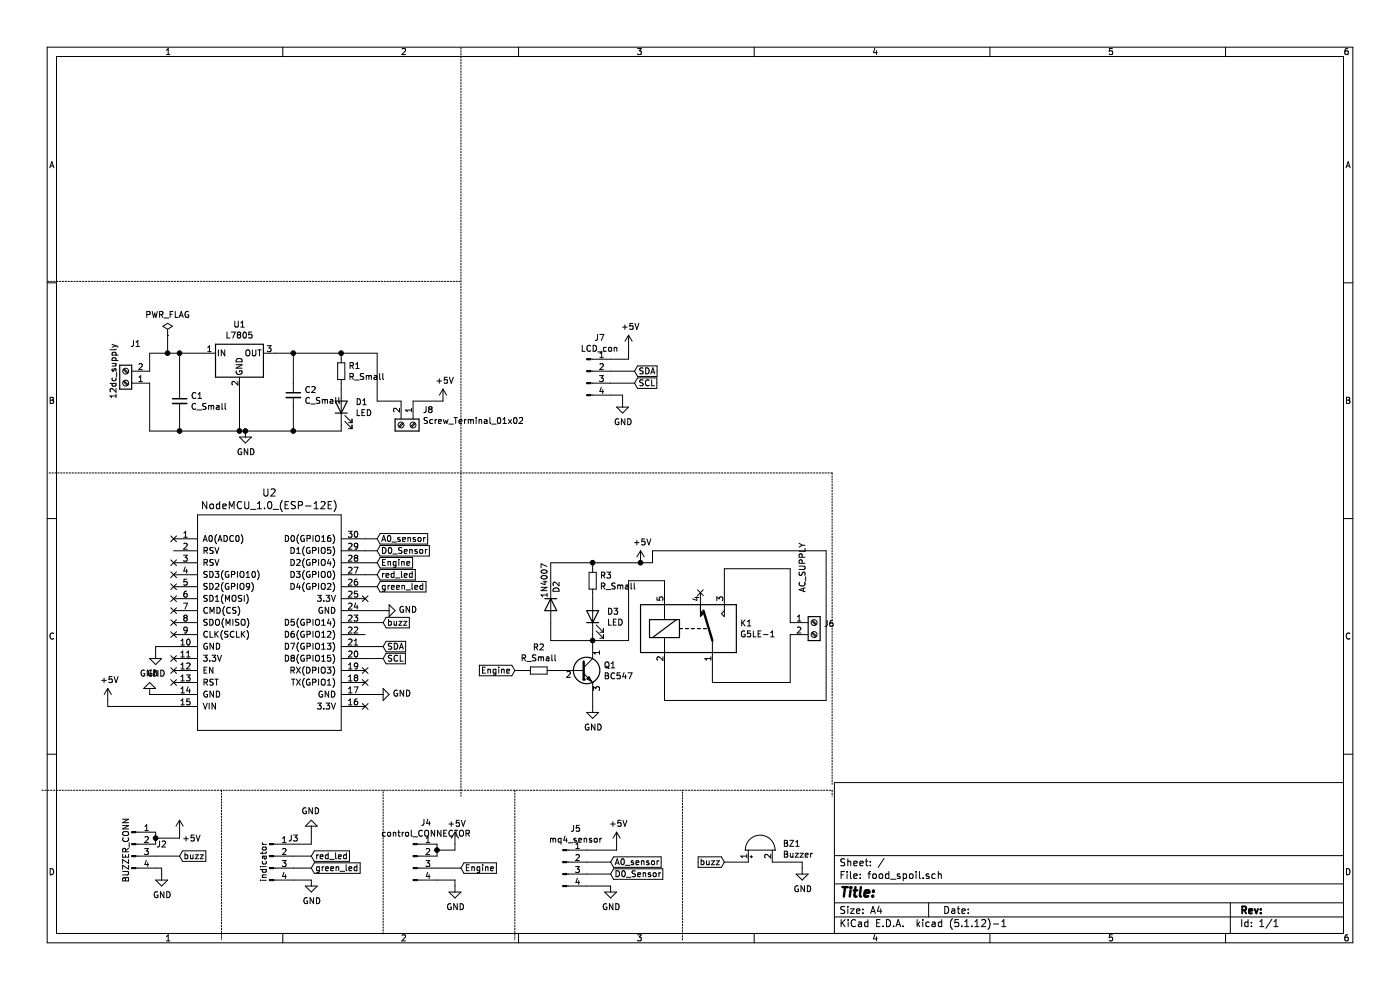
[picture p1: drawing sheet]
EESchema Schematic File Version 4
EELAYER 30 0
EELAYER END
$Descr A4 11693 8268
encoding utf-8
Sheet 1 1
Title ""
Date ""
Rev ""
Comp ""
Comment1 ""
Comment2 ""
Comment3 ""
Comment4 ""
$EndDescr
$Comp
L Regulator_Linear:L7805 U1
U 1 1
P 2000 2950
F 0 "U1" H 2000 3192 50  0000 C CNN
F 1 "L7805" H 2000 3101 50  0000 C CNN
F 2 "Package_TO_SOT_THT:TO-220-3_Vertical" H 2025 2800 50  0001 L CIN
F 3 "http://www.st.com/content/ccc/resource/technical/document/datasheet/41/4f/b3/b0/12/d4/47/88/CD00000444.pdf/files/CD00000444.pdf/jcr:content/translations/en.CD00000444.pdf" H 2000 2900 50  0001 C CNN
	1    2000 2950
	1    0    0    -1  
$EndComp
$Comp
L Connector:Screw_Terminal_01x02 J1
U 1 1
P 1050 3200
F 0 "J1" H 968 2875 50  0000 C CNN
F 1 "12dc_supply" V 1150 3100 50  0000 C CNN
F 2 "TerminalBlock_Phoenix:TerminalBlock_Phoenix_MKDS-1,5-2-5.08_1x02_P5.08mm_Horizontal" H 1050 3200 50  0001 C CNN
F 3 "~" H 1050 3200 50  0001 C CNN
	1    1050 3200
	-1   0    0    1   
$EndComp
$Comp
L Device:C_Small C1
U 1 1
P 1500 3350
F 0 "C1" H 1592 3396 50  0000 L CNN
F 1 "C_Small" H 1592 3305 50  0000 L CNN
F 2 "Capacitor_THT:CP_Radial_D6.3mm_P2.50mm" H 1500 3350 50  0001 C CNN
F 3 "~" H 1500 3350 50  0001 C CNN
	1    1500 3350
	1    0    0    -1  
$EndComp
$Comp
L Device:C_Small C2
U 1 1
P 2450 3300
F 0 "C2" H 2542 3346 50  0000 L CNN
F 1 "C_Small" H 2542 3255 50  0000 L CNN
F 2 "Capacitor_THT:CP_Radial_D6.3mm_P2.50mm" H 2450 3300 50  0001 C CNN
F 3 "~" H 2450 3300 50  0001 C CNN
	1    2450 3300
	1    0    0    -1  
$EndComp
$Comp
L Device:R_Small R1
U 1 1
P 2850 3100
F 0 "R1" H 2909 3146 50  0000 L CNN
F 1 "R_Small" H 2909 3055 50  0000 L CNN
F 2 "Resistor_THT:R_Axial_DIN0207_L6.3mm_D2.5mm_P10.16mm_Horizontal" H 2850 3100 50  0001 C CNN
F 3 "~" H 2850 3100 50  0001 C CNN
	1    2850 3100
	1    0    0    -1  
$EndComp
$Comp
L power:PWR_FLAG #FLG01
U 1 1
P 1400 2800
F 0 "#FLG01" H 1400 2875 50  0001 C CNN
F 1 "PWR_FLAG" H 1400 2973 50  0000 C CNN
F 2 "" H 1400 2800 50  0001 C CNN
F 3 "~" H 1400 2800 50  0001 C CNN
	1    1400 2800
	1    0    0    -1  
$EndComp
Wire Wire Line
	1250 3100 1250 2950
Wire Wire Line
	1400 2800 1400 2950
Wire Wire Line
	1250 2950 1400 2950
Connection ~ 1400 2950
Wire Wire Line
	1400 2950 1500 2950
Wire Wire Line
	1250 3200 1250 3600
Wire Wire Line
	1250 3600 1500 3600
Wire Wire Line
	2000 3600 2000 3250
Wire Wire Line
	2000 3600 2050 3600
Wire Wire Line
	2450 3600 2450 3400
Connection ~ 2000 3600
Wire Wire Line
	2850 3000 2850 2950
Connection ~ 1500 2950
Wire Wire Line
	1500 2950 1700 2950
Connection ~ 2450 2950
Wire Wire Line
	2450 2950 2300 2950
Wire Wire Line
	1500 2950 1500 3250
Wire Wire Line
	1500 3450 1500 3600
Connection ~ 1500 3600
Wire Wire Line
	1500 3600 2000 3600
Wire Wire Line
	2450 2950 2450 3200
$Comp
L power:GND #PWR05
U 1 1
P 2050 3600
F 0 "#PWR05" H 2050 3350 50  0001 C CNN
F 1 "GND" H 2055 3427 50  0000 C CNN
F 2 "" H 2050 3600 50  0001 C CNN
F 3 "" H 2050 3600 50  0001 C CNN
	1    2050 3600
	1    0    0    -1  
$EndComp
Connection ~ 2050 3600
Wire Wire Line
	2050 3600 2450 3600
Wire Wire Line
	2850 3250 2850 3200
$Comp
L Device:LED D1
U 1 1
P 2850 3400
F 0 "D1" V 2889 3282 50  0000 R CNN
F 1 "LED" V 2798 3282 50  0000 R CNN
F 2 "LED_THT:LED_D5.0mm" H 2850 3400 50  0001 C CNN
F 3 "~" H 2850 3400 50  0001 C CNN
	1    2850 3400
	0    -1   -1   0   
$EndComp
Wire Wire Line
	2850 3550 2850 3600
Wire Wire Line
	2850 3600 2450 3600
Connection ~ 2450 3600
Wire Wire Line
	3150 2950 2850 2950
Connection ~ 2850 2950
Wire Wire Line
	2450 2950 2850 2950
$Comp
L power:+5V #PWR01
U 1 1
P 900 5850
F 0 "#PWR01" H 900 5700 50  0001 C CNN
F 1 "+5V" H 915 6023 50  0000 C CNN
F 2 "" H 900 5850 50  0001 C CNN
F 3 "" H 900 5850 50  0001 C CNN
	1    900  5850
	1    0    0    -1  
$EndComp
Wire Wire Line
	900  5850 900  5900
Wire Wire Line
	900  5900 1450 5900
$Comp
L Connector:Conn_01x04_Male J3
U 1 1
P 2250 7150
F 0 "J3" H 2450 7300 50  0000 C CNN
F 1 "indicator" V 2200 7100 50  0000 C CNN
F 2 "Connector_PinHeader_2.54mm:PinHeader_1x04_P2.54mm_Vertical" H 2250 7150 50  0001 C CNN
F 3 "~" H 2250 7150 50  0001 C CNN
	1    2250 7150
	1    0    0    -1  
$EndComp
Text GLabel 2600 7250 2    50   Input ~ 0
green_led
Text GLabel 2600 7150 2    50   Input ~ 0
red_led
$Comp
L power:GND #PWR06
U 1 1
P 2600 7350
F 0 "#PWR06" H 2600 7100 50  0001 C CNN
F 1 "GND" H 2605 7177 50  0000 C CNN
F 2 "" H 2600 7350 50  0001 C CNN
F 3 "" H 2600 7350 50  0001 C CNN
	1    2600 7350
	1    0    0    -1  
$EndComp
Wire Wire Line
	2600 7150 2450 7150
Wire Wire Line
	2600 7250 2450 7250
Wire Wire Line
	3150 4800 3050 4800
Wire Wire Line
	3050 4900 3150 4900
Text GLabel 3150 4700 2    50   Input ~ 0
Engine
Wire Wire Line
	3050 4700 3150 4700
Text GLabel 3850 7250 2    50   Input ~ 0
Engine
$Comp
L Connector:Conn_01x04_Male J4
U 1 1
P 3450 7150
F 0 "J4" H 3558 7431 50  0000 C CNN
F 1 "control_CONNECTOR" H 3558 7340 50  0000 C CNN
F 2 "Connector_PinHeader_2.54mm:PinHeader_1x04_P2.54mm_Vertical" H 3450 7150 50  0001 C CNN
F 3 "~" H 3450 7150 50  0001 C CNN
	1    3450 7150
	1    0    0    -1  
$EndComp
Wire Wire Line
	3850 7250 3650 7250
Wire Wire Line
	3650 7150 3650 7100
$Comp
L power:+5V #PWR011
U 1 1
P 3800 7050
F 0 "#PWR011" H 3800 6900 50  0001 C CNN
F 1 "+5V" H 3815 7223 50  0000 C CNN
F 2 "" H 3800 7050 50  0001 C CNN
F 3 "" H 3800 7050 50  0001 C CNN
	1    3800 7050
	1    0    0    -1  
$EndComp
Wire Wire Line
	3650 7100 3800 7100
Wire Wire Line
	3800 7100 3800 7050
Connection ~ 3650 7100
Wire Wire Line
	3650 7100 3650 7050
$Comp
L power:GND #PWR012
U 1 1
P 3800 7400
F 0 "#PWR012" H 3800 7150 50  0001 C CNN
F 1 "GND" H 3805 7227 50  0000 C CNN
F 2 "" H 3800 7400 50  0001 C CNN
F 3 "" H 3800 7400 50  0001 C CNN
	1    3800 7400
	1    0    0    -1  
$EndComp
Wire Wire Line
	3800 7400 3800 7350
Wire Wire Line
	3800 7350 3650 7350
Text GLabel 3200 5200 2    50   Input ~ 0
buzz
Wire Wire Line
	3200 5200 3050 5200
Text GLabel 1500 7150 2    50   Input ~ 0
buzz
$Comp
L Connector:Conn_01x04_Male J2
U 1 1
P 1100 7050
F 0 "J2" H 1350 7050 50  0000 C CNN
F 1 "BUZZER_CONN" V 1050 7000 50  0000 C CNN
F 2 "Connector_PinHeader_2.54mm:PinHeader_1x04_P2.54mm_Vertical" H 1100 7050 50  0001 C CNN
F 3 "~" H 1100 7050 50  0001 C CNN
	1    1100 7050
	1    0    0    -1  
$EndComp
Wire Wire Line
	1500 7150 1300 7150
Wire Wire Line
	1300 7050 1300 7000
$Comp
L power:GND #PWR03
U 1 1
P 1350 7300
F 0 "#PWR03" H 1350 7050 50  0001 C CNN
F 1 "GND" H 1355 7127 50  0000 C CNN
F 2 "" H 1350 7300 50  0001 C CNN
F 3 "" H 1350 7300 50  0001 C CNN
	1    1350 7300
	1    0    0    -1  
$EndComp
Wire Wire Line
	1350 7300 1350 7250
Wire Wire Line
	1350 7250 1300 7250
$Comp
L power:+5V #PWR04
U 1 1
P 1500 6950
F 0 "#PWR04" H 1500 6800 50  0001 C CNN
F 1 "+5V" H 1600 6900 50  0000 C CNN
F 2 "" H 1500 6950 50  0001 C CNN
F 3 "" H 1500 6950 50  0001 C CNN
	1    1500 6950
	1    0    0    -1  
$EndComp
Wire Wire Line
	1300 7000 1500 7000
Wire Wire Line
	1500 7000 1500 6950
Connection ~ 1300 7000
Wire Wire Line
	1300 7000 1300 6950
$Comp
L power:GND #PWR09
U 1 1
P 3200 5100
F 0 "#PWR09" H 3200 4850 50  0001 C CNN
F 1 "GND" V 3205 4972 50  0000 R CNN
F 2 "" H 3200 5100 50  0001 C CNN
F 3 "" H 3200 5100 50  0001 C CNN
	1    3200 5100
	0    -1   -1   0   
$EndComp
Wire Wire Line
	3200 5100 3050 5100
$Comp
L power:GND #PWR08
U 1 1
P 3150 5800
F 0 "#PWR08" H 3150 5550 50  0001 C CNN
F 1 "GND" V 3155 5672 50  0000 R CNN
F 2 "" H 3150 5800 50  0001 C CNN
F 3 "" H 3150 5800 50  0001 C CNN
	1    3150 5800
	0    -1   -1   0   
$EndComp
$Comp
L power:GND #PWR02
U 1 1
P 1250 5800
F 0 "#PWR02" H 1250 5550 50  0001 C CNN
F 1 "GND" H 1255 5627 50  0000 C CNN
F 2 "" H 1250 5800 50  0001 C CNN
F 3 "" H 1250 5800 50  0001 C CNN
	1    1250 5800
	-1   0    0    1   
$EndComp
Wire Wire Line
	1250 5800 1450 5800
Wire Wire Line
	3050 5800 3150 5800
Text GLabel 3200 5400 2    50   Input ~ 0
SDA
Text GLabel 3200 5500 2    50   Input ~ 0
SCL
Wire Wire Line
	3200 5400 3050 5400
Wire Wire Line
	3050 5500 3200 5500
$Comp
L Transistor_BJT:BC547 Q1
U 1 1
P 4850 5600
F 0 "Q1" H 5041 5646 50  0000 L CNN
F 1 "BC547" H 5041 5555 50  0000 L CNN
F 2 "Package_TO_SOT_THT:TO-92L_Inline_Wide" H 5050 5525 50  0001 L CIN
F 3 "https://www.onsemi.com/pub/Collateral/BC550-D.pdf" H 4850 5600 50  0001 L CNN
	1    4850 5600
	1    0    0    -1  
$EndComp
$Comp
L Device:R_Small R3
U 1 1
P 4950 4850
F 0 "R3" H 5009 4896 50  0000 L CNN
F 1 "R_Small" H 5009 4805 50  0000 L CNN
F 2 "Resistor_THT:R_Axial_DIN0207_L6.3mm_D2.5mm_P10.16mm_Horizontal" H 4950 4850 50  0001 C CNN
F 3 "~" H 4950 4850 50  0001 C CNN
	1    4950 4850
	1    0    0    -1  
$EndComp
$Comp
L Device:LED D3
U 1 1
P 4950 5150
F 0 "D3" V 4989 5032 50  0000 R CNN
F 1 "LED" V 4898 5032 50  0000 R CNN
F 2 "LED_THT:LED_D5.0mm" H 4950 5150 50  0001 C CNN
F 3 "~" H 4950 5150 50  0001 C CNN
	1    4950 5150
	0    -1   -1   0   
$EndComp
$Comp
L Diode:1N4007 D2
U 1 1
P 4600 5050
F 0 "D2" H 4400 5100 50  0000 L CNN
F 1 "1N4007" H 4250 5000 50  0000 L CNN
F 2 "Diode_THT:D_DO-41_SOD81_P10.16mm_Horizontal" H 4600 4875 50  0001 C CNN
F 3 "http://www.vishay.com/docs/88503/1n4001.pdf" H 4600 5050 50  0001 C CNN
	1    4600 5050
	0    1    1    0   
$EndComp
$Comp
L Device:R_Small R2
U 1 1
P 4500 5600
F 0 "R2" V 4304 5600 50  0000 C CNN
F 1 "R_Small" V 4395 5600 50  0000 C CNN
F 2 "Resistor_THT:R_Axial_DIN0207_L6.3mm_D2.5mm_P10.16mm_Horizontal" H 4500 5600 50  0001 C CNN
F 3 "~" H 4500 5600 50  0001 C CNN
	1    4500 5600
	0    1    1    0   
$EndComp
Text GLabel 4300 5600 0    50   Input ~ 0
Engine
Wire Wire Line
	4300 5600 4400 5600
Wire Wire Line
	4600 5600 4650 5600
Wire Wire Line
	4600 5200 4600 5350
Wire Wire Line
	4600 5350 4950 5350
Wire Wire Line
	4950 5350 4950 5300
Wire Wire Line
	4950 5350 4950 5400
Connection ~ 4950 5350
Wire Wire Line
	4950 5000 4950 4950
Wire Wire Line
	4600 4900 4600 4700
$Comp
L power:GND #PWR013
U 1 1
P 4950 5900
F 0 "#PWR013" H 4950 5650 50  0001 C CNN
F 1 "GND" H 4955 5727 50  0000 C CNN
F 2 "" H 4950 5900 50  0001 C CNN
F 3 "" H 4950 5900 50  0001 C CNN
	1    4950 5900
	1    0    0    -1  
$EndComp
Wire Wire Line
	4950 5900 4950 5800
$Comp
L Connector:Screw_Terminal_01x02 J6
U 1 1
P 6800 5200
F 0 "J6" H 6880 5192 50  0000 L CNN
F 1 "AC_SUPPLY" V 6700 5450 50  0000 L CNN
F 2 "TerminalBlock_Phoenix:TerminalBlock_Phoenix_MKDS-1,5-2-5.08_1x02_P5.08mm_Horizontal" H 6800 5200 50  0001 C CNN
F 3 "~" H 6800 5200 50  0001 C CNN
	1    6800 5200
	1    0    0    -1  
$EndComp
Wire Wire Line
	6600 5200 6600 4750
Wire Wire Line
	6600 4750 6050 4750
Wire Wire Line
	6050 4750 6050 4950
Wire Wire Line
	5950 5550 5950 5700
Wire Wire Line
	5950 5700 6600 5700
Wire Wire Line
	6600 5700 6600 5300
$Comp
L power:+5V #PWR016
U 1 1
P 5350 4700
F 0 "#PWR016" H 5350 4550 50  0001 C CNN
F 1 "+5V" H 5365 4873 50  0000 C CNN
F 2 "" H 5350 4700 50  0001 C CNN
F 3 "" H 5350 4700 50  0001 C CNN
	1    5350 4700
	1    0    0    -1  
$EndComp
Text GLabel 6050 7200 0    50   Input ~ 0
buzz
$Comp
L Device:Buzzer BZ1
U 1 1
P 6350 7100
F 0 "BZ1" V 6401 6913 50  0000 R CNN
F 1 "Buzzer" V 6310 6913 50  0000 R CNN
F 2 "Buzzer_Beeper:Buzzer_D14mm_H7mm_P10mm" V 6325 7200 50  0001 C CNN
F 3 "~" V 6325 7200 50  0001 C CNN
	1    6350 7100
	0    -1   -1   0   
$EndComp
Wire Wire Line
	6050 7200 6250 7200
$Comp
L power:GND #PWR017
U 1 1
P 6700 7250
F 0 "#PWR017" H 6700 7000 50  0001 C CNN
F 1 "GND" H 6705 7077 50  0000 C CNN
F 2 "" H 6700 7250 50  0001 C CNN
F 3 "" H 6700 7250 50  0001 C CNN
	1    6700 7250
	1    0    0    -1  
$EndComp
Wire Wire Line
	6700 7250 6700 7200
Wire Wire Line
	6700 7200 6450 7200
Wire Notes Line
	3200 7800 3200 6600
Wire Notes Line
	5700 7850 5700 6600
Wire Notes Line
	4300 6600 4300 7850
Wire Notes Line
	6950 6600 6950 6650
Wire Notes Line
	1850 6600 1850 7850
Wire Notes Line
	350  6600 6950 6600
Wire Notes Line
	6950 3950 400  3950
Wire Notes Line
	6950 3950 6950 6550
Wire Notes Line
	400  2350 3850 2350
Wire Notes Line
	3850 400  3850 6650
Wire Wire Line
	4950 4750 4950 4700
Wire Wire Line
	4950 4700 5350 4700
Wire Wire Line
	4600 4700 4950 4700
Connection ~ 4950 4700
NoConn ~ 5850 4950
NoConn ~ 3050 5000
NoConn ~ 3050 5600
NoConn ~ 3050 5700
NoConn ~ 1450 4500
NoConn ~ 1450 4700
NoConn ~ 1450 4800
NoConn ~ 1450 4900
NoConn ~ 1450 5000
NoConn ~ 1450 5100
NoConn ~ 1450 5200
NoConn ~ 1450 5300
NoConn ~ 1450 5500
NoConn ~ 1450 5600
NoConn ~ 1450 5700
NoConn ~ 3050 5900
Text GLabel 5300 3100 2    50   Input ~ 0
SDA
Text GLabel 5300 3200 2    50   Input ~ 0
SCL
$Comp
L Connector:Conn_01x04_Male J7
U 1 1
P 4900 3100
F 0 "J7" H 5008 3381 50  0000 C CNN
F 1 "LCD_con" H 5008 3290 50  0000 C CNN
F 2 "Connector_PinHeader_2.54mm:PinHeader_1x04_P2.54mm_Vertical" H 4900 3100 50  0001 C CNN
F 3 "~" H 4900 3100 50  0001 C CNN
	1    4900 3100
	1    0    0    -1  
$EndComp
Wire Wire Line
	5300 3200 5100 3200
Wire Wire Line
	5100 3100 5300 3100
$Comp
L power:+5V #PWR0101
U 1 1
P 5250 2900
F 0 "#PWR0101" H 5250 2750 50  0001 C CNN
F 1 "+5V" H 5265 3073 50  0000 C CNN
F 2 "" H 5250 2900 50  0001 C CNN
F 3 "" H 5250 2900 50  0001 C CNN
	1    5250 2900
	1    0    0    -1  
$EndComp
Wire Wire Line
	5250 2900 5250 3000
Wire Wire Line
	5250 3000 5100 3000
$Comp
L power:+5V #PWR010
U 1 1
P 3700 3350
F 0 "#PWR010" H 3700 3200 50  0001 C CNN
F 1 "+5V" H 3715 3523 50  0000 C CNN
F 2 "" H 3700 3350 50  0001 C CNN
F 3 "" H 3700 3350 50  0001 C CNN
	1    3700 3350
	1    0    0    -1  
$EndComp
$Comp
L Connector:Screw_Terminal_01x02 J8
U 1 1
P 3450 3550
F 0 "J8" V 3322 3630 50  0000 L CNN
F 1 "Screw_Terminal_01x02" V 3413 3630 50  0000 L CNN
F 2 "TerminalBlock_Phoenix:TerminalBlock_Phoenix_MKDS-1,5-2-5.08_1x02_P5.08mm_Horizontal" H 3450 3550 50  0001 C CNN
F 3 "~" H 3450 3550 50  0001 C CNN
	1    3450 3550
	0    1    1    0   
$EndComp
Wire Wire Line
	3350 3350 3150 3350
Wire Wire Line
	3450 3350 3700 3350
$Comp
L Relay:G5LE-1 K1
U 1 1
P 5750 5250
F 0 "K1" H 6180 5296 50  0000 L CNN
F 1 "G5LE-1" H 6180 5205 50  0000 L CNN
F 2 "Relay_THT:Relay_SPDT_Omron-G5LE-1" H 6200 5200 50  0001 L CNN
F 3 "http://www.omron.com/ecb/products/pdf/en-g5le.pdf" H 5750 5250 50  0001 C CNN
	1    5750 5250
	1    0    0    -1  
$EndComp
Wire Wire Line
	3150 2950 3150 3350
Wire Wire Line
	5550 4950 5550 4850
Wire Wire Line
	5550 4850 5250 4850
Wire Wire Line
	5250 4850 5250 5350
Wire Wire Line
	5250 5350 4950 5350
Wire Wire Line
	5550 5550 5550 5850
Wire Wire Line
	5550 5850 6900 5850
Wire Wire Line
	6900 5850 6900 4600
Wire Wire Line
	6900 4600 5450 4600
Wire Wire Line
	5450 4600 5450 4700
Wire Wire Line
	5450 4700 5350 4700
Connection ~ 5350 4700
$Comp
L ESP8266:NodeMCU_1.0_(ESP-12E) U2
U 1 1
P 2250 5200
F 0 "U2" H 2250 6287 60  0000 C CNN
F 1 "NodeMCU_1.0_(ESP-12E)" H 2250 6181 60  0000 C CNN
F 2 "ESP8266:NodeMCU1.0(12-E)" H 1650 4350 60  0001 C CNN
F 3 "" H 1650 4350 60  0000 C CNN
	1    2250 5200
	1    0    0    -1  
$EndComp
$Comp
L power:GND #PWR0102
U 1 1
P 1300 5450
F 0 "#PWR0102" H 1300 5200 50  0001 C CNN
F 1 "GND" H 1305 5277 50  0000 C CNN
F 2 "" H 1300 5450 50  0001 C CNN
F 3 "" H 1300 5450 50  0001 C CNN
	1    1300 5450
	1    0    0    -1  
$EndComp
Wire Wire Line
	1300 5450 1300 5400
Wire Wire Line
	1300 5400 1450 5400
Wire Wire Line
	2450 7350 2600 7350
$Comp
L power:GND #PWR07
U 1 1
P 2600 6950
F 0 "#PWR07" H 2600 6700 50  0001 C CNN
F 1 "GND" H 2605 6777 50  0000 C CNN
F 2 "" H 2600 6950 50  0001 C CNN
F 3 "" H 2600 6950 50  0001 C CNN
	1    2600 6950
	-1   0    0    1   
$EndComp
Wire Wire Line
	2450 7050 2600 7050
Wire Wire Line
	2600 7050 2600 6950
$Comp
L power:GND #PWR0103
U 1 1
P 5200 3350
F 0 "#PWR0103" H 5200 3100 50  0001 C CNN
F 1 "GND" H 5205 3177 50  0000 C CNN
F 2 "" H 5200 3350 50  0001 C CNN
F 3 "" H 5200 3350 50  0001 C CNN
	1    5200 3350
	1    0    0    -1  
$EndComp
Wire Wire Line
	5200 3350 5200 3300
Wire Wire Line
	5200 3300 5100 3300
Text GLabel 3150 4800 2    50   Input ~ 0
red_led
Text GLabel 3150 4900 2    50   Input ~ 0
green_led
Wire Wire Line
	3050 4600 3150 4600
Wire Wire Line
	5150 7100 5150 7050
Wire Wire Line
	4900 7100 5150 7100
Wire Wire Line
	5100 7300 4900 7300
Wire Wire Line
	4900 7200 5100 7200
Wire Wire Line
	4900 7400 5100 7400
$Comp
L power:+5V #PWR015
U 1 1
P 5150 7050
F 0 "#PWR015" H 5150 6900 50  0001 C CNN
F 1 "+5V" H 5165 7223 50  0000 C CNN
F 2 "" H 5150 7050 50  0001 C CNN
F 3 "" H 5150 7050 50  0001 C CNN
	1    5150 7050
	1    0    0    -1  
$EndComp
$Comp
L power:GND #PWR014
U 1 1
P 5100 7400
F 0 "#PWR014" H 5100 7150 50  0001 C CNN
F 1 "GND" H 5105 7227 50  0000 C CNN
F 2 "" H 5100 7400 50  0001 C CNN
F 3 "" H 5100 7400 50  0001 C CNN
	1    5100 7400
	1    0    0    -1  
$EndComp
Text GLabel 5100 7300 2    50   Input ~ 0
D0_Sensor
Text GLabel 5100 7200 2    50   Input ~ 0
A0_sensor
$Comp
L Connector:Conn_01x04_Male J5
U 1 1
P 4700 7200
F 0 "J5" H 4808 7481 50  0000 C CNN
F 1 "mq4_sensor" H 4808 7390 50  0000 C CNN
F 2 "Connector_PinHeader_2.54mm:PinHeader_1x04_P2.54mm_Vertical" H 4700 7200 50  0001 C CNN
F 3 "~" H 4700 7200 50  0001 C CNN
	1    4700 7200
	1    0    0    -1  
$EndComp
Text GLabel 3150 4600 2    50   Input ~ 0
D0_Sensor
Text GLabel 3150 4500 2    50   Input ~ 0
A0_sensor
Wire Wire Line
	3150 4500 3050 4500
$EndSCHEMATC
